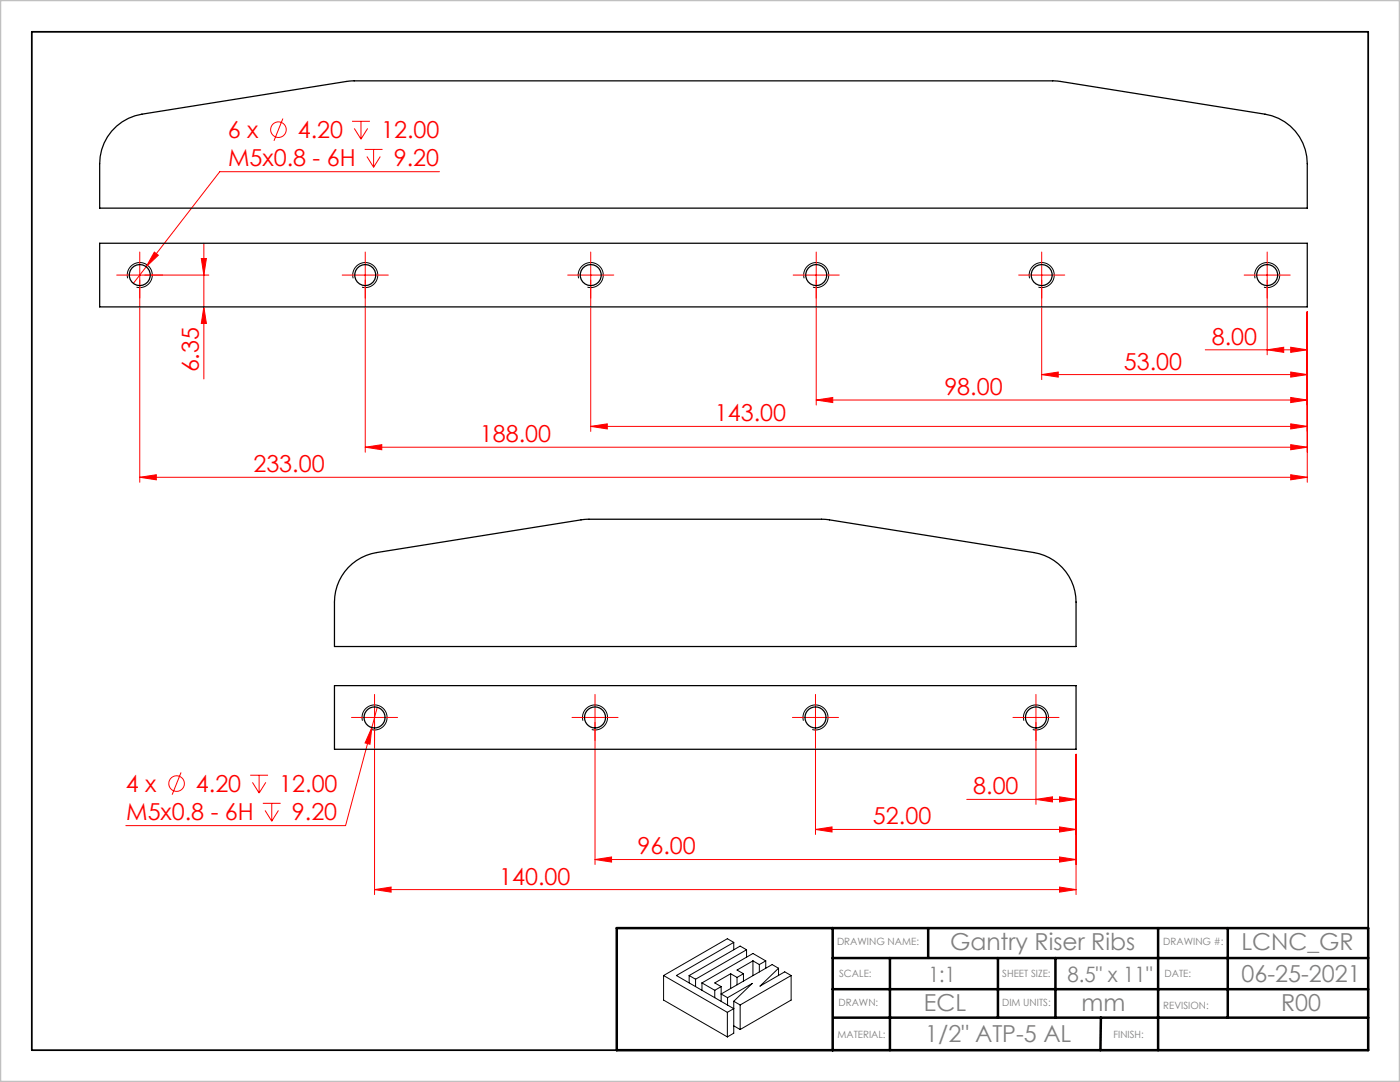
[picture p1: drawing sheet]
<svg xmlns="http://www.w3.org/2000/svg" width="279mm" height="216mm" viewBox="0 0 279 216" stroke-linecap="round" stroke-linejoin="round" font-family="sans-serif">
<g fill="none" stroke="#f00" stroke-width=".2">
<path d="M56.5 23.7l-1.8 4.4M70.3 24.2h3.5M70.7 25.6l1.3 2.2M72 24.2v3.6M72.8 29.8h3.5M73.2 31.2l1.4 2.2M73.4 25.6l-1.4 2.2M74.6 29.8v3.6M75.9 31.2l-1.3 2.2M87.7 34.3h-43.8l-17.3 22.2M25.4 54.9h16.3M27.9 52.4v43.8"/>
<path d="M30.8 50.3l.8 .6-2.4 2.3zM40.2 51.6h1l-.5 3.3zM40.7 48.5v27.1M70.4 54.9h5M72.9 52.4v37.8M115.4 54.9h5M117.9 52.4v33.7M160.4 54.9h5M162.9 52.4v28.4M205.4 54.9h5M207.9 52.4v23.3M250.4 54.9h5"/>
<path d="M252.9 52.4v18.4M40.7 61.2l.5 3.3h-1zM162.9 79.8l3.3-.5v1zM162.9 79.8h98M207.9 74.7l3.3-.5v1.1zM207.9 74.7h53M240.5 69.8h20.4M252.9 69.8l3.3-.5v1zM257.6 69.3l3.3 .5-3.3 .5zM257.6 74.2l3.3 .5-3.3 .6zM257.6 79.3l3.3 .5-3.3 .5zM260.9 62.2v34"/>
<path d="M27.9 95.2l3.3-.5v1zM27.9 95.2h233M72.9 89.2l3.3-.5v1zM72.9 89.2h188M117.9 85.1l3.3-.5v1zM117.9 85.1h143M257.6 84.6l3.3 .5-3.3 .5zM257.6 88.7l3.3 .5-3.3 .5zM257.6 94.7l3.3 .5-3.3 .5zM36.1 154.1l-1.7 4.5M49.9 154.7h3.6M50.4 156.1l1.3 2.1"/>
<path d="M51.7 154.7v3.5M53 156.1l-1.3 2.1M72.2 143.2h5M74.2 145.2l-.4 3.3-.9-.3zM74.7 140.7v37.8M75.3 141.1l-6.3 23.6h-43.9M116.2 143.2h5M118.7 140.7v31.8M160.2 143.2h5M162.7 140.7v25.8M192.9 159.5h21.8M204.2 143.2h5"/>
<path d="M206.7 140.7v19.8M206.7 159.5l3.4-.5v1zM211.4 159l3.3 .5-3.3 .5zM214.7 150.5v28M52.5 160.3h3.5M52.9 161.7l1.3 2.2M54.2 160.3v3.6M55.6 161.7l-1.4 2.2M74.7 177.5l3.4-.5v1zM74.7 177.5h140M118.7 171.5l3.4-.5v1zM118.7 171.5h96"/>
<path d="M162.7 165.5l3.4-.5v1zM162.7 165.5h52M211.4 165l3.3 .5-3.3 .5zM211.4 171l3.3 .5-3.3 .5zM211.4 177l3.3 .5-3.3 .5z"/>
<circle cx="55.6" cy="25.9" r="1.56"/>
<circle cx="35.2" cy="156.4" r="1.56"/>
</g>
<g fill="none" stroke="#000" stroke-width=".2">
<path d="M25.5 55.5a2.5 2.5 0 0 1 2.2-3.1 2.5 2.5 0 0 1 2.7 2.7 2.5 2.5 0 0 1-3.2 2.2M70.5 55.5a2.5 2.5 0 0 1 2.2-3.1 2.5 2.5 0 0 1 2.7 2.7 2.5 2.5 0 0 1-3.2 2.2M115.5 55.5a2.5 2.5 0 0 1 2.2-3.1 2.5 2.5 0 0 1 2.7 2.7 2.5 2.5 0 0 1-3.2 2.2M160.5 55.5a2.5 2.5 0 0 1 2.2-3.1 2.5 2.5 0 0 1 2.7 2.7 2.5 2.5 0 0 1-3.2 2.2M205.5 55.5a2.5 2.5 0 0 1 2.2-3.1 2.5 2.5 0 0 1 2.7 2.7 2.5 2.5 0 0 1-3.2 2.2M250.5 55.5a2.5 2.5 0 0 1 2.2-3.1 2.5 2.5 0 0 1 2.7 2.7 2.5 2.5 0 0 1-3.2 2.2M72.3 143.8a2.5 2.5 0 0 1 2.2-3.1 2.5 2.5 0 0 1 2.7 2.7 2.5 2.5 0 0 1-3.1 2.2M116.3 143.8a2.5 2.5 0 0 1 2.2-3.1 2.5 2.5 0 0 1 2.7 2.7 2.5 2.5 0 0 1-3.1 2.2M160.3 143.8a2.5 2.5 0 0 1 2.2-3.1 2.5 2.5 0 0 1 2.7 2.7 2.5 2.5 0 0 1-3.1 2.2M204.3 143.8a2.5 2.5 0 0 1 2.2-3.1 2.5 2.5 0 0 1 2.7 2.7 2.5 2.5 0 0 1-3.1 2.2M132.4 194.7v4.9l12.8 7.3M132.4 194.7l12.8 7.3"/>
<path d="M137.5 194.7l1.3 .7M137.5 194.7v1.4M138.8 195.4v1.5M140.1 196.1l2.5 1.5M140.1 196.1v1.5M142.6 197.6v1.5M143.9 196.9v2.9M143.9 196.9l-1.3 .7M145.2 199.1l4.9-2.9-3.7 3.6M145.2 199.1v1.5M145.8 194.3l-3.2 1.8 1.3 .8M145.8 194.3l1.3 .7"/>
<path d="M145.8 194.3v2.9M146.4 188l-11.4 6.7 11.4 6.6-1.2 .7M146.4 199.8l1.3 .7M146.4 188l-1.2-.7-12.8 7.4M146.4 199.8v6.4l-1.2 .7M146.4 188v1.5M147.1 195v1.5M148.4 194.3l-1.3 .7M148.4 194.3v1.5M149 189.5l-1.3-.7-10.2 5.9M149 189.5l-10.2 5.9M149 189.5v1.5"/>
<path d="M150.3 191.7l1.2 .8M150.3 191.7l-3.2 1.9 1.3 .7M150.3 191.7v3M151.5 192.5v1.4M152.8 191.7l-2.5-1.4-10.2 5.8M152.8 191.7l-1.3 .8M152.8 191.7v1.5M155.4 193.2l-1.3-.7-10.2 5.8 1.3 .8M155.4 193.2l-3.7 3.6 4.9-2.9 1.3 .8M155.4 193.2v1.4M157.9 194.7l-10.2 5.8M157.9 194.7v4.9l-10.2 5.8"/>
<path d="M145.2 202v4.9M146.4 204.7l1.3 .7M147.7 200.5v4.9"/>
</g>
<g fill="none" stroke="#f00" stroke-width=".2" stroke-dasharray="15.2 1.3 1.3 1.3">
<path d="M25.4 54.9h-2.1M27.9 52.4v-2.1M27.9 57.4v2.1M30.4 54.9h2.1M70.4 54.9h-2.1M72.9 52.4v-2.1M72.9 57.4v2.1M75.4 54.9h2.1M115.4 54.9h-2.1M117.9 52.4v-2.1M117.9 57.4v2.1M120.4 54.9h2.1"/>
<path d="M160.4 54.9h-2.1M162.9 52.4v-2.1M162.9 57.4v2.1M165.4 54.9h2.1M205.4 54.9h-2.1M207.9 52.4v-2.1M207.9 57.4v2.1M210.4 54.9h2.1M250.4 54.9h-2.1M252.9 52.4v-2.1M252.9 57.4v2.1M255.4 54.9h2.1"/>
<path d="M72.2 143.2h-2.1M74.7 140.7v-2.1M74.7 145.7v2.1M77.2 143.2h2.1M116.2 143.2h-2.1M118.7 140.7v-2.1M118.7 145.7v2.1M121.2 143.2h2.1M160.2 143.2h-2.1M162.7 140.7v-2.1M162.7 145.7v2.1M165.2 143.2h2.1"/>
<path d="M204.2 143.2h-2.1M206.7 140.7v-2.1M206.7 145.7v2.1M209.2 143.2h2.1"/>
</g>
<path d="M6.3 6.3h266.8v203.2h-266.8z" fill="none" stroke="#000" stroke-width=".35"/>
<path d="M123.1 185.2h149.9v24.4h-149.9zM166.2 191.2h106.8M166.2 197.4h106.8M166.2 185.2v24.4M177.6 191.2v18.4M185.2 185.2v5.9M199.2 191.2v11.9M210.6 191.2v11.9M231.1 185.2v24.4M245 185.2v17.9M166.4 203.1h106.6M219.7 203.1l-.1 6.5" fill="none" stroke="#000" stroke-width=".5"/>
<path d="M0 0h279.4v215.9h-279.4z" fill="none" stroke="#c0c0c0" stroke-width=".5"/>
<g fill="#f00">
<path d="M257.6 69.3l3.3 .5-3.3 .5zM252.9 69.8l3.3-.5v1zM257.6 74.2l3.3 .5-3.3 .6zM207.9 74.7l3.3-.5v1.1zM257.6 79.3l3.3 .5-3.3 .5zM162.9 79.8l3.3-.5v1zM257.6 84.6l3.3 .5-3.3 .5zM117.9 85.1l3.3-.5v1zM257.6 88.7l3.3 .5-3.3 .5zM72.9 89.2l3.3-.5v1zM257.6 94.7l3.3 .5-3.3 .5zM27.9 95.2l3.3-.5v1z"/>
<path d="M30.8 50.3l-1.6 2.9 2.4-2.3zM74.2 145.2l-1.3 3 .9 .3z"/>
<path d="M211.4 159l3.3 .5-3.3 .5zM206.7 159.5l3.4-.5v1zM211.4 165l3.3 .5-3.3 .5zM162.7 165.5l3.4-.5v1zM211.4 171l3.3 .5-3.3 .5zM118.7 171.5l3.4-.5v1zM211.4 177l3.3 .5-3.3 .5zM74.7 177.5l3.4-.5v1z"/>
<path d="M40.7 61.2l.5 3.3h-1zM40.2 51.6h1l-.5 3.3z"/>
</g>
<g fill="none" stroke="#000" stroke-width=".25">
<path d="M23.3 25.2a10 10 0 0 1 5-2.4l40.8-6.5 1.6-.2h139.8l42 6.7a10 10 0 0 1 8.4 9.9v8.8h-241v-8.8a10 10 0 0 1 3.4-7.5zM19.9 48.5h241v12.7h-241zM69.5 113.2a10 10 0 0 1 5.7-2.9l40.8-6.6 1.5-.1h47.2l41.6 6.7a10 10 0 0 1 8.4 9.8v8.9h-148v-8.9a10 10 0 0 1 2.8-6.9zM66.7 136.8h148v12.7h-148z"/>
<circle cx="27.9" cy="54.9" r="2.1"/>
<circle cx="72.9" cy="54.9" r="2.1"/>
<circle cx="117.9" cy="54.9" r="2.1"/>
<circle cx="162.9" cy="54.9" r="2.1"/>
<circle cx="207.9" cy="54.9" r="2.1"/>
<circle cx="252.9" cy="54.9" r="2.1"/>
<circle cx="74.7" cy="143.2" r="2.1"/>
<circle cx="118.7" cy="143.2" r="2.1"/>
<circle cx="162.7" cy="143.2" r="2.1"/>
<circle cx="206.7" cy="143.2" r="2.1"/>
</g>
<g font-size="4.7" fill="#f00">
<text x="45.4" y="27.6">6 x</text>
<text x="59.4" y="27.6">4.20</text>
<text x="76.1" y="27.6">12.00</text>
<text x="45.5" y="33.2">M5x0.8 - 6H</text>
<text x="78.6" y="33.2">9.20</text>
<text x="241.8" y="68.8">8.00</text>
<text x="39.7" y="74.3" transform="rotate(-90 39.7 74.3)">6.35</text>
<text x="224.3" y="73.7">53.00</text>
<text x="188.5" y="78.8">98.00</text>
<text x="95.8" y="88.2">188.00</text>
<text x="142.7" y="84.1">143.00</text>
<text x="50.6" y="94.2">233.00</text>
<text x="25.1" y="158.1">4 x</text>
<text x="39.1" y="158.1">4.20</text>
<text x="55.7" y="158.1">12.00</text>
<text x="194.2" y="158.5">8.00</text>
<text x="25.2" y="163.7">M5x0.8 - 6H</text>
<text x="58.3" y="163.7">9.20</text>
<text x="174.2" y="164.5">52.00</text>
<text x="127.2" y="170.5">96.00</text>
<text x="99.6" y="176.5">140.00</text>
</g>
<g font-size="4.7" fill="#808080">
<text x="189.6" y="189.6">Gantry Riser Ribs</text>
<text x="247.7" y="189.6">LCNC_GR</text>
<text x="247.8" y="196">06-25-2021</text>
<text x="184.4" y="201.7">ECL</text>
<text x="215.9" y="201.7">mm</text>
<text x="255.7" y="201.7">R00</text>
<text x="184.6" y="207.9">1/2&quot; ATP-5 AL</text>
</g>
<g font-size="4.2" fill="#808080">
<text x="185.3" y="195.9">1:1</text>
<text x="213" y="195.9">8.5&quot; x 11&quot;</text>
</g>
<g font-size="2" fill="#808080">
<text x="167" y="188.7">DRAWING NAME:</text>
<text x="232.2" y="188.7">DRAWING #:</text>
<text x="167.5" y="195">SCALE:</text>
<text x="200" y="195">SHEET SIZE:</text>
<text x="232.4" y="195">DATE:</text>
<text x="167.3" y="200.8">DRAWN:</text>
<text x="200" y="200.8">DIM UNITS:</text>
<text x="232.2" y="201.3">REVISION:</text>
<text x="167.1" y="207.1">MATERIAL:</text>
<text x="222.2" y="207.1">FINISH:</text>
</g>
</svg>
